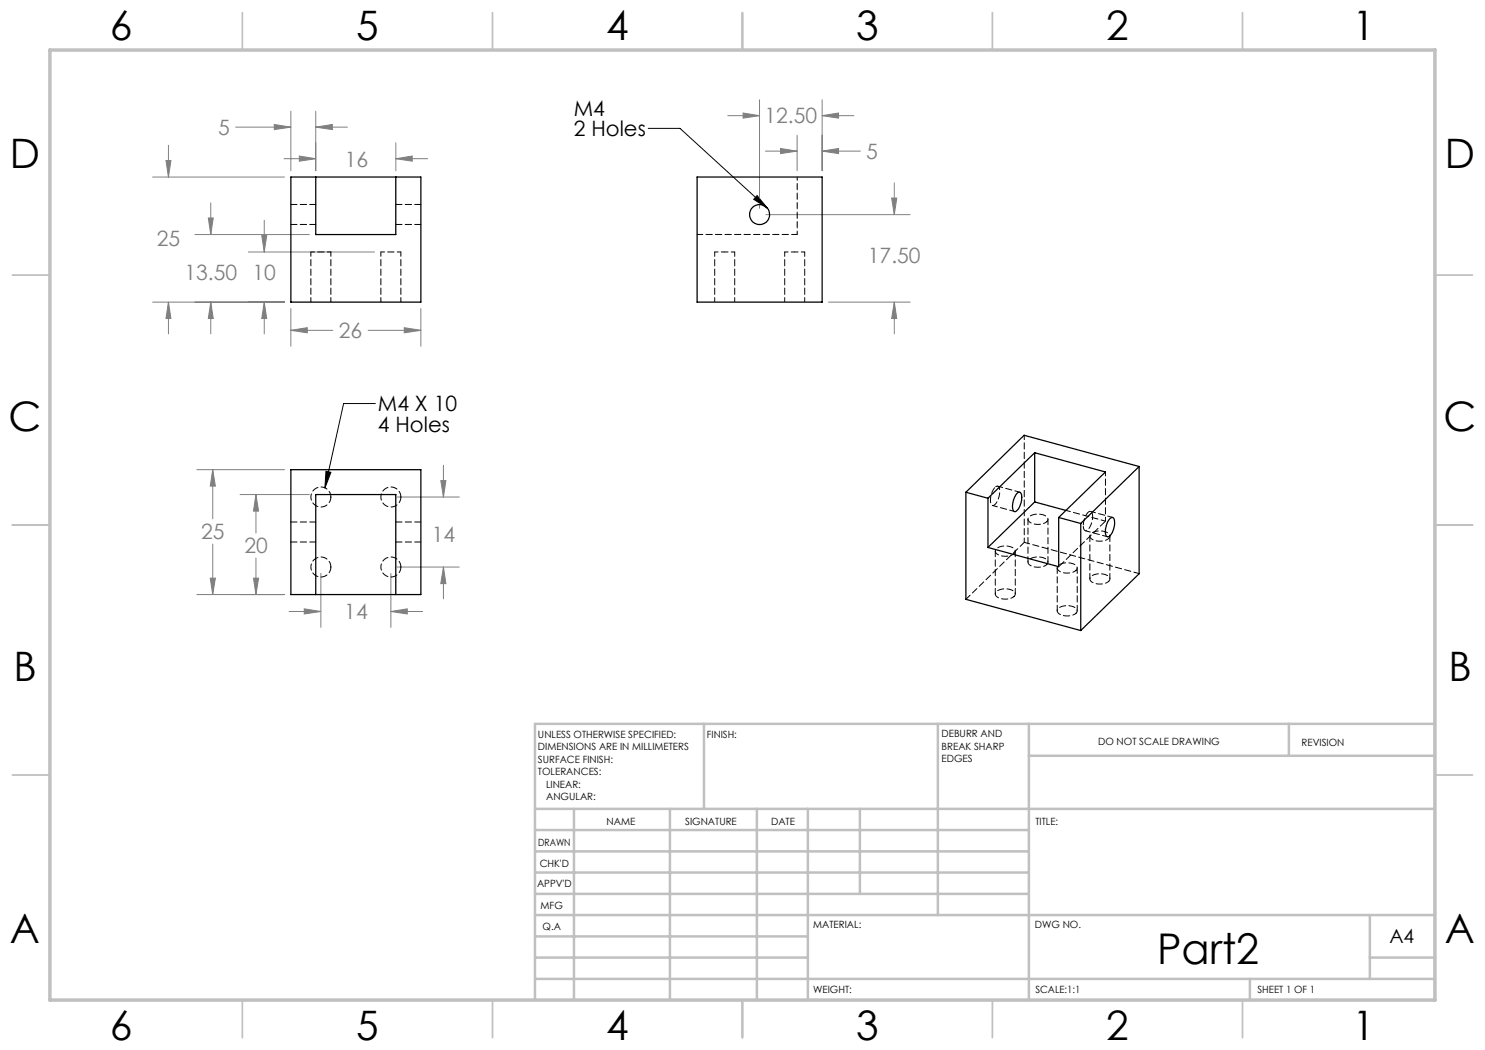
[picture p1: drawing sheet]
<svg xmlns="http://www.w3.org/2000/svg" width="297mm" height="210mm" viewBox="0 0 297 210" stroke-linecap="round" stroke-linejoin="round" font-family="sans-serif">
<path d="M129.6 25.7h6.4l17.5 16M151.4 39.1l2.1 2.6-2.8-1.8zM65.2 94.3l1 .2-1.2 3.1zM75.1 80.7h-6.4l-3.7 16.9" fill="none" stroke="#000" stroke-width=".2"/>
<g fill="none" stroke="#808080" stroke-width=".2">
<path d="M151.9 20v21.7M164.4 20v14.1M30.5 35.4h26.4M33.2 32.1h1l-.5 3.3zM33.7 29.1v6.3M47.1 25.4h11.1M54.9 24.9l3.3 .5-3.3 .5zM56.8 31.7h6.3M58.2 22.3v11.8M59.9 31.2l3.2 .5-3.2 .5zM63.1 25.4l3.4-.5v1zM63.1 22.3v11.8"/>
<path d="M63.1 25.4h6.4M79.2 31.7l3.2-.5v1zM79.2 28.6v5.5M79.2 31.7h6.3M145.6 23.1h6.3M148.6 22.6l3.3 .5-3.3 .5zM153.1 30.2h6.3M156.1 29.7l3.3 .5-3.3 .5zM159.4 27v7.1M164.4 30.2h7.7M164.4 23.1h6.4M164.4 30.2l3.3-.5v1z"/>
<path d="M164.4 23.1l3.3-.5v1zM178.3 39.6h1.1l-.5 3.3zM178.9 36.6v6.3M39 46.9h22.9M41.7 43.6h1l-.5 3.3zM42.2 40.6v6.3M49.7 50.4h25.2M52.4 47.1h.9l-.5 3.3zM52.8 44.1v6.3M153.2 42.9h28.8M30.5 60.4h26.4M33.7 60.4l.5 3.3h-1z"/>
<path d="M33.7 60.4v6.4M42.2 60.4l.5 3.3h-1zM42.2 60.4v6.4M52.8 60.4l.5 3.3h-.9zM52.8 60.4v6.4M58.2 66.1l3.3-.6v1.1zM58.2 61.7v7.5M58.2 66.1h8.4M73.6 66.1h10.6M80.9 65.5l3.3 .6-3.3 .5zM84.2 61.7v7.5M165.7 60.4h16.3"/>
<path d="M178.9 60.4l.5 3.3h-1.1zM178.9 60.4v6.4M39.4 93.9h17.5M42.5 93.9l.6 3.3h-1zM42.5 93.9v9.9M48 98.9h13.9M51.2 98.9l.5 3.3h-1zM51.2 98.9v7.7M79.4 99.4h12.5M88.2 96.1h1l-.5 3.3zM88.7 93.1v6.3M39.4 118.9h17.5"/>
<path d="M42.1 115.6h1l-.6 3.3zM42.5 108.8v10.1M50.7 115.6h1l-.5 3.3zM51.2 111.6v7.3M64.2 114.7v10.8M78.2 114.7v10.8M79.4 113.4h12.5M88.7 113.4l.5 3.3h-1zM88.7 113.4v6.4M57.8 122.3h6.4M60.9 121.8l3.3 .5-3.3 .5zM78.2 122.3l3.3-.5v1z"/>
<path d="M78.2 122.3h6.3"/>
</g>
<g fill="none" stroke="#c0c0c0" stroke-width=".35">
<path d="M48.5 2.5v7.5M98.5 2.5v7.5M148.5 2.5v7.5M198.5 2.5v7.5M248.5 2.5v7.5M2.5 55h7.5M287 55h7.5M2.5 105h7.5M287 105h7.5M2.5 155h7.5M287 155h7.5M48.5 200v7.5"/>
<path d="M98.5 200v7.5M148.5 200v7.5M198.5 200v7.5M248.5 200v7.5"/>
</g>
<g fill="none" stroke="#c0c0c0" stroke-width=".5">
<path d="M140.8 144.8v17M187.6 144.8v38.2M205.8 144.8v55.2M205.8 151.2h81.2M257.8 144.8v6.4M287 144.8h-180v55.2M107 161.8h180M107 178.8h98.8M107 174.5h98.8M107 170.3h98.8M107 166h98.8M114.8 161.8v38.2"/>
<path d="M134 161.8v38.2M151.4 161.8v38.2M161.6 161.8v38.2M172 161.8v17M107 195.8h180M107 191.5h54.6M107 187.3h54.6M107 183h180M250 195.8v4.2M274 191.5h13M274 183v12.8"/>
</g>
<path d="M10 10h277v190h-277z" fill="none" stroke="#c0c0c0" stroke-width=".7"/>
<path d="M65.2 94.3l1 .2-1.2 3.1zM151.4 39.1l2.1 2.6-2.8-1.8z" fill="#000"/>
<path d="M33.2 32.1h1l-.5 3.3zM33.7 60.4l.5 3.3h-1zM41.7 43.6h1l-.5 3.3zM42.2 60.4l.5 3.3h-1zM52.4 47.1h.9l-.5 3.3zM52.8 60.4l.5 3.3h-.9zM58.2 66.1l3.3-.6v1.1zM80.9 65.5l3.3 .6-3.3 .5zM63.1 25.4l3.4-.5v1zM54.9 24.9l3.3 .5-3.3 .5zM59.9 31.2l3.2 .5-3.2 .5zM79.2 31.7l3.2-.5v1zM88.7 113.4l.5 3.3h-1zM88.2 96.1h1l-.5 3.3zM60.9 121.8l3.3 .5-3.3 .5zM78.2 122.3l3.3-.5v1zM42.5 93.9l.6 3.3h-1zM42.1 115.6h1l-.6 3.3zM51.2 98.9l.5 3.3h-1zM50.7 115.6h1l-.5 3.3zM178.3 39.6h1.1l-.5 3.3zM178.9 60.4l.5 3.3h-1.1zM156.1 29.7l3.3 .5-3.3 .5zM164.4 30.2l3.3-.5v1zM148.6 22.6l3.3 .5-3.3 .5zM164.4 23.1l3.3-.5v1z" fill="#808080"/>
<g fill="none" stroke="#000" stroke-width=".25">
<path d="M58.2 35.4h26v25h-26zM63.1 35.4v11.5h16.1v-11.5M139.4 35.4h25v25h-25zM58.2 93.9h26v25h-26zM193.2 98.5l4.4 1.2M193.2 98.5v21.4l22.9 6.2M197.6 99.7v9.8M203.3 98.8a.56 .56 0 0 1 .8-.3 .56 .56 0 0 1 .2 .7 3.5 3.5 0 0 1-1.2 3.1 .88 .88 0 0 1-.6-1.1l.2-1.2zM206.9 90.5l-9.3 9.2M206.9 90.5l14.2 3.9-9.4 9.1M206.9 90.5v9.9M227.8 93.3l-23-6.2-11.6 11.4"/>
<path d="M227.8 93.3l-11.7 11.4M227.8 93.3v21.5l-11.7 11.3M63.1 118.9v-20h16.1v20M206.9 100.4l-9.3 9.1M206.9 100.4l6.3 1.7M211.7 103.5l4.4 1.2M211.7 103.5v9.8l-14.1-3.8M216.1 104.7v21.4M222.1 103.6a.48 .48 0 0 1 .6 0 .48 .48 0 0 1 .2 .5 3.7 3.7 0 0 1-1.2 3.2 .67 .67 0 0 1-.6-.9v-.3a3.9 3.9 0 0 1 1-2.5z"/>
<circle cx="151.9" cy="42.9" r="2.01"/>
</g>
<path d="M66.2 50.4h-4M80.2 50.4h-4M221.1 94.4v9.8M202.8 110.7a2.88 2.88 0 0 1-3.7-.3 1.24 1.24 0 0 1 1.5-1.2 2.02 2.02 0 0 1 2.5 1.1l-.3 .4M202.8 119.3a2.88 2.88 0 0 1-3.7-.3 1.24 1.24 0 0 1 1.5-1.2 2.02 2.02 0 0 1 2.5 1l-.3 .5M209.4 104.3a2.88 2.88 0 0 1-3.8-.2 1.24 1.24 0 0 1 1.5-1.3 2.02 2.02 0 0 1 2.5 1.1l-.2 .4M209.4 112.9a2.88 2.88 0 0 1-3.8-.3 1.24 1.24 0 0 1 1.5-1.2 2.02 2.02 0 0 1 2.5 1l-.2 .5M215.2 114.1a2.88 2.88 0 0 1-3.7-.3 1.24 1.24 0 0 1 1.5-1.2 2.02 2.02 0 0 1 2.4 1l-.2 .5M221.7 107.7a2.88 2.88 0 0 1-3.7-.3 1.24 1.24 0 0 1 1.5-1.2 2.02 2.02 0 0 1 2.5 1l-.3 .5M221.7 116.3a2.88 2.88 0 0 1-3.7-.3 1.24 1.24 0 0 1 1.5-1.2 2.02 2.02 0 0 1 2.5 1l-.3 .5M215.2 122.6a2.88 2.88 0 0 1-3.7-.2 1.24 1.24 0 0 1 1.5-1.2 2.02 2.02 0 0 1 2.4 1l-.2 .4" fill="none" stroke="#000" stroke-width=".2" stroke-dasharray="1.3 .6" stroke-dashoffset=".5"/>
<path d="M62.2 50.4v10M76.2 50.4v10M142.9 50.4v10M156.9 50.4v10M66.2 60.4v-10M80.2 60.4v-10M146.9 60.4v-10M160.9 60.4v-10M204.9 87v21.5M221.1 104.2l-7.9-2.1" fill="none" stroke="#000" stroke-width=".2" stroke-dasharray="1.3 .6" stroke-dashoffset=".4"/>
<path d="M58.2 44.9h5M63.2 40.9h-5M79.2 44.9h5M84.2 40.9h-5M58.2 108.4h5M63.2 104.4h-5M79.2 108.4h5M84.2 104.4h-5" fill="none" stroke="#000" stroke-width=".2" stroke-dasharray="1.3 .6"/>
<path d="M66.2 99.4a2 2 0 0 1-3 1.8 2 2 0 0 1-.2-3.4 2 2 0 0 1 3.2 1.4v.2M80.2 99.4a2 2 0 0 1-3 1.8 2 2 0 0 1-.2-3.4 2 2 0 0 1 3.2 1.4v.2M66.2 113.4a2 2 0 0 1-3 1.8 2 2 0 0 1-.2-3.4 2 2 0 0 1 3.2 1.4v.2M80.2 113.4a2 2 0 0 1-3 1.8 2 2 0 0 1-.2-3.4 2 2 0 0 1 3.2 1.4v.2M204.9 108.5l-11.7 11.4" fill="none" stroke="#000" stroke-width=".2" stroke-dasharray="1.3 .6" stroke-dashoffset=".1"/>
<path d="M159.4 35.4v11.5M144.9 50.4h-2M146.9 50.4h-2M158.9 50.4h-2M160.9 50.4h-2" fill="none" stroke="#000" stroke-width=".2" stroke-dasharray="1.3 .6" stroke-dashoffset=".6"/>
<g fill="none" stroke="#000" stroke-width=".2" stroke-dasharray="1.3 .6" stroke-dashoffset=".2">
<path d="M159.4 46.9h-20M204 98.4l-4.5-1.2M198.5 101.1l4.4 1.2M199.1 110.2v8.6M203.1 118.8v-8.6M205.6 103.8v8.6M209.6 112.4v-8.6M211.4 113.6v8.6M217.1 106.1l4.4 1.2M218 107.2v8.6M222 115.8v-8.6M222.5 103.5l-4.4-1.2"/>
<path d="M227.8 114.7l-22.9-6.2M215.4 122.2v-8.6"/>
</g>
<path d="M199 97.5a3.6 3.6 0 0 0-.7 3.5 .73 .73 0 0 0 1.1-.6l.2-.5a2.4 2.4 0 0 0 0-2.7l-.6 .3M216.7 105.1a.66 .66 0 0 0 0 .7 .66 .66 0 0 0 .7 .3 3.6 3.6 0 0 0 .9-3.7 .67 .67 0 0 0-1 .5l-.5 1.1-.1 1.1M221.1 104.2l-9.3 9.1" fill="none" stroke="#000" stroke-width=".2" stroke-dasharray="1.3 .6" stroke-dashoffset="-.2"/>
<text font-size="8.5" x="231.4" y="192.7">Part2</text>
<g font-size="8.1">
<text x="22" y="8">6</text>
<text x="71.2" y="8">5</text>
<text x="121.2" y="8">4</text>
<text x="171.3" y="8">3</text>
<text x="221.3" y="8">2</text>
<text x="270.5" y="8">1</text>
<text x="2" y="33.6">D</text>
<text x="289" y="33.6">D</text>
<text x="1.7" y="86.1">C</text>
<text x="288.7" y="86.1">C</text>
<text x="2.7" y="136.1">B</text>
<text x="289.7" y="136.1">B</text>
<text x="2" y="188.6">A</text>
<text x="289" y="188.6">A</text>
<text x="22" y="208">6</text>
<text x="71.2" y="208">5</text>
<text x="121.2" y="208">4</text>
<text x="171.3" y="208">3</text>
<text x="221.3" y="208">2</text>
<text x="270.5" y="208">1</text>
</g>
<g font-size="4.2">
<text x="114.8" y="23.1">M4</text>
<text x="114.8" y="27.3">2 Holes</text>
<text x="75.6" y="82.3">M4 X 10</text>
<text x="75.6" y="86.4">4 Holes</text>
</g>
<g font-size="4.2" fill="#808080">
<text x="43.6" y="27">5</text>
<text x="152.9" y="24.7">12.50</text>
<text x="68.9" y="33.3">16</text>
<text x="173.3" y="31.8">5</text>
<text x="31.4" y="49.1">25</text>
<text x="173.6" y="52.5">17.50</text>
<text x="36.9" y="55.9">13.50</text>
<text x="50.5" y="55.9">10</text>
<text x="67.8" y="67.6">26</text>
<text x="40.2" y="107.9">25</text>
<text x="48.9" y="110.7">20</text>
<text x="86.3" y="108.3">14</text>
<text x="68.9" y="123.9">14</text>
</g>
<text font-size="3.9" x="277.9" y="188.5">A4</text>
<g font-size="2">
<text x="107.6" y="147.6">UNLESS OTHERWISE SPECIFIED:</text>
<text x="141.4" y="147.6">FINISH:</text>
<text x="188.3" y="147.5">DEBURR AND</text>
<text x="188.3" y="150">BREAK SHARP</text>
<text x="219.6" y="149">DO NOT SCALE DRAWING</text>
<text x="260.3" y="149.2">REVISION</text>
<text x="107.6" y="150.1">DIMENSIONS ARE IN MILLIMETERS</text>
<text x="107.6" y="152.6">SURFACE FINISH:</text>
<text x="107.6" y="155.1">TOLERANCES:</text>
<text x="188.3" y="152.5">EDGES</text>
<text x="109.2" y="157.6">LINEAR:</text>
<text x="109.2" y="160.1">ANGULAR:</text>
<text x="121.3" y="165">NAME</text>
<text x="137" y="164.9">SIGNATURE</text>
<text x="154.2" y="164.9">DATE</text>
<text x="207.1" y="164.9">TITLE:</text>
<text x="107.6" y="169.1">DRAWN</text>
<text x="107.9" y="173.3">CHK'D</text>
<text x="107.4" y="177.4">APPV'D</text>
<text x="108.1" y="181.8">MFG</text>
<text x="108.5" y="186">Q.A</text>
<text x="162.6" y="185.5">MATERIAL:</text>
<text x="207" y="185.5">DWG NO.</text>
<text x="162.6" y="198.5">WEIGHT:</text>
<text x="207.1" y="198.6">SCALE:1:1</text>
<text x="251.5" y="198.6">SHEET 1 OF 1</text>
</g>
</svg>
